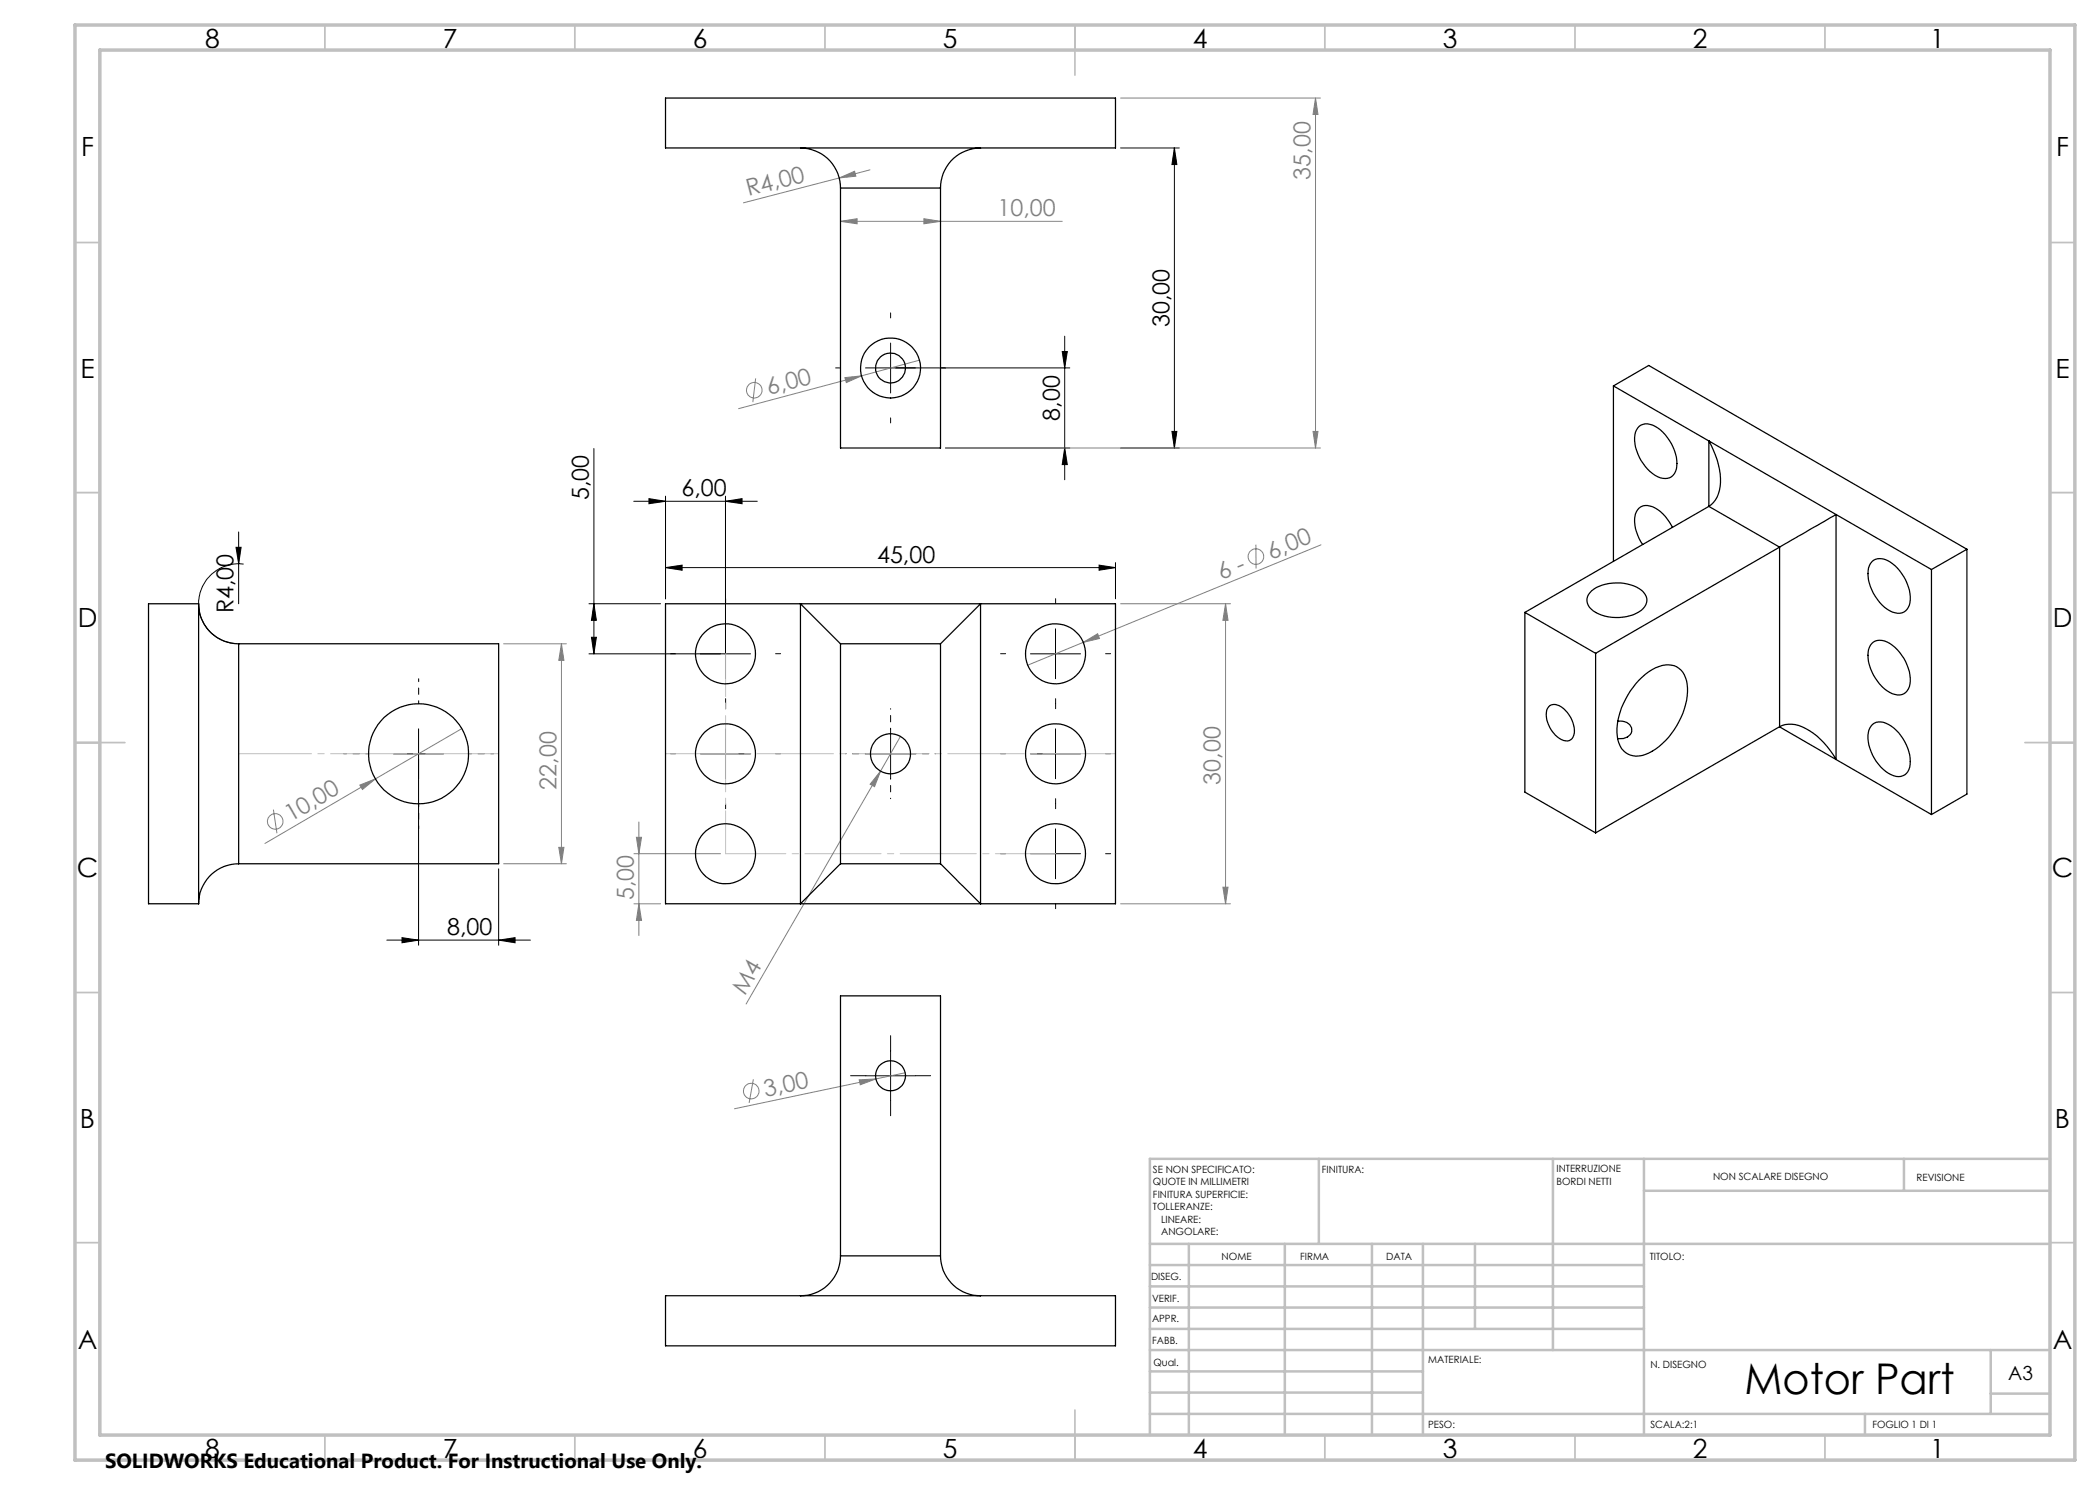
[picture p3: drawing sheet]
<svg xmlns="http://www.w3.org/2000/svg" width="420mm" height="297mm" viewBox="0 0 420 297" stroke-linecap="round" stroke-linejoin="round" font-family="sans-serif">
<g fill="none" stroke="#808080" stroke-width=".2">
<path d="M224.1 19.6h40M263.1 19.6l.5 3.3h-1zM263.1 19.6v70M167.9 35.6l3-1.3 .3 .9zM167.9 35.6l-19.2 5M174 34l-6.1 1.6M168.1 44.3l3.3-.6v1.1zM168.1 44.3h44.3M184.8 43.7l3.3 .6-3.3 .5zM151.1 75.7l-.5 4.7M169 75.5l3.3-.3-3 1.3zM172.3 75.2l-24.6 6.5"/>
<path d="M183.9 72l-11.6 3.2M189.1 89.6h75M262.6 86.3h1l-.5 3.3zM251.2 108.9v4.8M264.2 109l-58.6 24M100.7 128.8h12.6M112.3 128.8l.5 3.3h-1zM112.3 128.8v44M216.6 128.5l2.9-1.8 .4 1zM224.1 120.8h22M245.1 120.8l.5 3.3h-1zM245.1 120.8v60"/>
<path d="M72 157l3.1-1.2-2.6 2.1zM75.1 155.8l-22.1 12.9M92.4 145.7l-17.3 10.1M176.1 154.2l-1.2 3.1-.9-.5zM176.1 154.2l-26.9 46.6M180.1 147.3l-4 6.9M54.7 161.9l.7 4.7M100.7 172.8h12.6M111.8 169.5h1l-.5 3.3zM126.8 170.7h17.3M127.3 167.5h1l-.5 3.2zM127.8 164.4v22.7"/>
<path d="M244.6 177.4h1l-.5 3.4zM126.8 180.8h5.3M127.8 180.8l.5 3.3h-1zM224.1 180.8h22M150.7 215.9l-.9 4.7M171.8 216l3.4-.2-3.2 1.2zM175.2 215.8l-28.3 6M181 214.6l-5.8 1.2"/>
<circle cx="150.9" cy="78" r="1.56"/>
<circle cx="251.2" cy="111.3" r="1.56"/>
<circle cx="55" cy="164.3" r="1.55"/>
<circle cx="150.2" cy="218.2" r="1.56"/>
</g>
<g fill="none" stroke="#000" stroke-width=".2">
<path d="M224.1 29.6h11.8M234.9 29.6l.5 3.3h-1zM234.9 29.6v60M178.1 68.6v10M212.4 70.3h1.1l-.6 3.3zM212.9 67.2v28.8M214 73.6h-40.9M118.8 89.7v41.1M129.8 99.7l3.3 .6-3.3 .4zM133.1 99.2v20.6M145.1 99.2v36.5M189.1 89.6h24.9"/>
<path d="M212.9 89.6l.6 3.3h-1.1zM224.1 89.6h11.8M234.4 86.3h1l-.5 3.3zM47.2 109.5h1l-.5 3.2zM47.7 106.4v14.4M48.7 112.8a8 8 0 0 0-8.9 6.9 8 8 0 0 0 6.9 9M126.8 100.3h24.6M133.1 113.5l3.3-.5v1zM133.1 113.5h90M145.1 100.3l3.3-.6v1zM219.8 113l3.3 .5-3.3 .5zM223.1 112.5v7.3"/>
<path d="M117.8 130.8h32.3M117.8 120.8h14.3M118.3 127.5h1l-.5 3.3zM118.8 120.8l.5 3.3h-1zM206.1 130.8h10M211.1 125.8v9.9M78.7 150.8h10M83.7 145.8v43.3M140.1 150.8h10M145.1 145.8v9.9M173.1 150.8h10M178.1 145.8v9.9"/>
<path d="M206.1 150.8h10M211.1 145.8v9.9M99.7 173.8v15.3M206.1 170.7h10M211.1 165.8v10M77.4 188h28.7M80.4 187.5l3.3 .5-3.3 .6zM99.7 188l3.3-.5v1.1zM173.1 215.2h10M178.1 210.1v10.1"/>
</g>
<g fill="none" stroke="#000" stroke-width=".2" stroke-dasharray="15.2 1.3 1.3 1.3">
<path d="M168.1 73.6h-1M178.1 63.6v-1M188.1 73.6h1M178.1 83.6v1M135.1 130.7h-1M145.1 120.7v-1M155.1 130.7h1M201.1 130.7h-1M211.1 120.7v-1M221.1 130.7h1M135.1 150.7h-1M145.1 140.7v1"/>
<path d="M145.1 140.7v-1M155.1 150.7h1M201.1 150.7h-1M211.1 140.7v1M211.1 140.7v-1M221.1 150.7h1M145.1 160.7v1M201.1 170.7h-1M211.1 160.7v1M211.1 160.7v-1M221.1 170.7h1M211.1 180.7v1"/>
<path d="M173.1 215.1h-3M178.1 210.1v-3M183.1 215.1h3M178.1 220.1v3"/>
</g>
<path d="M173.1 150.7h-4M178.1 145.7v-4M178.1 155.7v4M183.1 150.7h4" fill="none" stroke="#000" stroke-width=".2" stroke-dasharray="15.2 1.3 1.3 1.3" stroke-dashoffset="15.1"/>
<path d="M73.7 150.7h-5M83.7 140.7v-5M93.7 150.7h5M83.7 160.7v5" fill="none" stroke="#000" stroke-width=".2" stroke-dasharray="15.2 1.3 1.3 1.3" stroke-dashoffset="14.6"/>
<path d="M99.7 150.7h-52M133.1 150.7h90" fill="none" stroke="#c0c0c0" stroke-width=".2" stroke-dasharray="15.2 1.3 1.3 1.3" stroke-dashoffset=".7"/>
<path d="M145.1 130.7v40" fill="none" stroke="#c0c0c0" stroke-width=".2" stroke-dasharray="15.2 1.3 1.3 1.3" stroke-dashoffset="6.7"/>
<path d="M145.1 170.7h66" fill="none" stroke="#c0c0c0" stroke-width=".2" stroke-dasharray="15.2 1.3 1.3 1.3" stroke-dashoffset="3.2"/>
<g fill="none" stroke="#c0c0c0" stroke-width=".35">
<path d="M65 5v5M115 5v5M165 5v5M215 5v10M265 5v5M315 5v5M365 5v5M15 48.5h5M410 48.5h5M15 98.5h5M410 98.5h5M15 148.5h10"/>
<path d="M405 148.5h10M15 198.5h5M410 198.5h5M15 248.5h5M410 248.5h5M65 287v5M115 287v5M165 287v5M215 282v10M265 287v5M315 287v5M365 287v5"/>
</g>
<g fill="none" stroke="#c0c0c0" stroke-width=".5">
<path d="M263.8 231.8v17M310.6 231.8v38.2M328.8 231.8v55.2M328.8 238.2h81.2M380.8 231.8v6.4M410 231.8h-180v55.2M230 248.8h180M230 257.3h98.8M230 253h98.8M237.8 248.8v38.2M257 248.8v38.2M274.4 248.8v38.2"/>
<path d="M284.6 248.8v38.2M295 248.8v17M230 265.8h98.8M230 261.5h98.8M230 278.5h54.6M230 274.3h54.6M230 270h180M398.1 270v12.8M398.1 278.7h11.9M230 282.8h180M373 282.8v4.2"/>
</g>
<path d="M15 5h400v287h-400zM20 10h390v277h-390z" fill="none" stroke="#c0c0c0" stroke-width=".7"/>
<path d="M127.3 167.5h1l-.5 3.2zM127.8 180.8l.5 3.3h-1z" fill="#808080"/>
<g fill="#000">
<path d="M234.9 29.6l.5 3.3h-1zM234.4 86.3h1l-.5 3.3zM212.4 70.3h1.1l-.6 3.3zM212.9 89.6l.6 3.3h-1.1z"/>
<path d="M133.1 113.5l3.3-.5v1zM219.8 113l3.3 .5-3.3 .5zM80.4 187.5l3.3 .5-3.3 .6zM99.7 188l3.3-.5v1.1z"/>
<path d="M145.1 100.3l3.3-.6v1zM129.8 99.7l3.3 .6-3.3 .4z"/>
<path d="M118.3 127.5h1l-.5 3.3zM118.8 120.8l.5 3.3h-1zM47.2 109.5l.5 3.2 .5-3.2z"/>
</g>
<g fill="#808080">
<path d="M171.8 216l3.4-.2-3.2 1.2z"/>
<path d="M167.9 35.6l3-1.3 .3 .9z"/>
<path d="M169 75.5l3.3-.3-3 1.3z"/>
<path d="M216.6 128.5l2.9-1.8 .4 1z"/>
<path d="M72 157l3.1-1.2-2.6 2.1z"/>
<path d="M176.1 154.2l-1.2 3.1-.9-.5z"/>
<path d="M168.1 44.3l3.3-.6v1.1zM184.8 43.7l3.3 .6-3.3 .5z"/>
<path d="M262.6 86.3h1l-.5 3.3zM263.1 19.6l.5 3.3h-1z"/>
<path d="M244.6 177.4h1l-.5 3.4zM245.1 120.8l.5 3.3h-1z"/>
<path d="M112.3 128.8l.5 3.3h-1zM111.8 169.5h1l-.5 3.3z"/>
</g>
<g fill="none" stroke="#000" stroke-width=".25">
<path d="M133.1 19.6h90v10h-90zM160.1 29.6a8 8 0 0 1 8 8M168.1 37.6v52h20v-52M168.1 37.6h20M196.1 29.6a8 8 0 0 0-8 8M322.7 77.2l63.6 36.7M322.7 77.2l7-4.1 63.7 36.8M322.7 77.2v35.1M327.8 85.3a3 3 0 0 1 3.7 .3 9.1 9.1 0 0 1 3.8 8.2 2.41 2.41 0 0 1-3.8 1.6 8.8 8.8 0 0 1-4.4-9zM341.8 88.2a15.1 15.1 0 0 1 2.1 9.9 4.9 4.9 0 0 1-2.1 3.2zM318.3 118.2a8.9 8.9 0 0 1 10-.1 2.38 2.38 0 0 1-.1 4 8.8 8.8 0 0 1-10-.3 2.3 2.3 0 0 1 .1-3.6zM334.5 105.5a7.4 7.4 0 0 0-5-4.4 2.41 2.41 0 0 0-2.6 2.7 8.8 8.8 0 0 0 1.6 5.1"/>
<path d="M341.8 101.3l-36.8 21.2M341.8 101.3l14.1 8.1M355.9 109.4l11.3-6.5v49a13.6 13.6 0 0 0-8.2-7 4.9 4.9 0 0 0-3.1 .4M355.9 109.4l-36.8 21.3M355.9 109.4v35.9M374.4 112.4a2.83 2.83 0 0 1 3.6 0 8.9 8.9 0 0 1 3.9 8.6 2.34 2.34 0 0 1-3.4 1.4 8.9 8.9 0 0 1-4.8-8.8zM386.3 113.9v49M393.4 109.9v48.9l-7.1 4.1M393.4 109.9l-7.1 4M39.7 120.8a8 8 0 0 0 8 8M39.7 120.8h-10v60h10M39.7 120.8v60"/>
<path d="M47.7 128.8h52v44h-52M47.7 128.8v44M133.1 120.8h90v60h-90zM168.1 128.8l-8-8v60l8-8M168.1 128.8v44M168.1 128.8h20M188.1 128.8l8-8v60l-8-8M188.1 128.8v44M305 122.5l14.1 8.2M305 122.5v35.9l14.1 8.2M319.1 130.7v35.9M327.8 136a7.8 7.8 0 0 1 6.5-3 3.9 3.9 0 0 1 3.1 3.9 14.8 14.8 0 0 1-5 11.9 7.5 7.5 0 0 1-5.8 2.4 4 4 0 0 1-3.1-3.9 14.8 14.8 0 0 1 4.3-11.3z"/>
<path d="M374.4 128.7a2.83 2.83 0 0 1 3.6 0 8.9 8.9 0 0 1 3.9 8.6 2.34 2.34 0 0 1-3.4 1.4 8.9 8.9 0 0 1-4.8-8.7zM309.7 141.4a2.09 2.09 0 0 1 3 .3 5.8 5.8 0 0 1 2 5.4 1.56 1.56 0 0 1-2.4 .8 5.9 5.9 0 0 1-2.9-5.9zM323.6 144.2h.4a2.06 2.06 0 0 1 2.4 2.1 2.28 2.28 0 0 1-2.9 1.4M355.9 145.3l-36.8 21.3M355.9 145.4l30.4 17.5M374.5 144.9a3 3 0 0 1 3.7 .3 9 9 0 0 1 3.8 8.2 2.42 2.42 0 0 1-3.8 1.5 8.7 8.7 0 0 1-4.4-8.9zM47.7 172.8a8 8 0 0 0-8 8M168.1 172.8h20M133.1 259.1h90v10.1h-90zM168.1 251.2a8 8 0 0 1-8 7.9M168.1 251.2v-52h20v52M168.1 251.2h20"/>
<path d="M188.1 251.2a8 8 0 0 0 8 7.9"/>
<circle cx="178.1" cy="73.6" r="6"/>
<circle cx="178.1" cy="73.6" r="3"/>
<circle cx="145.1" cy="130.8" r="6"/>
<circle cx="211.1" cy="130.8" r="6"/>
<circle cx="83.7" cy="150.8" r="10"/>
<circle cx="145.1" cy="150.8" r="6"/>
<circle cx="178.1" cy="150.8" r="4"/>
<circle cx="211.1" cy="150.8" r="6"/>
<circle cx="145.1" cy="170.8" r="6"/>
<circle cx="211.1" cy="170.8" r="6"/>
<circle cx="178.1" cy="215.2" r="2.99"/>
</g>
<text font-size="8.5" x="348.9" y="278.7">Motor Part</text>
<g font-size="5.3">
<text x="41" y="9.5">8</text>
<text x="88.5" y="9.5">7</text>
<text x="138.5" y="9.5">6</text>
<text x="188.5" y="9.5">5</text>
<text x="238.5" y="9.5">4</text>
<text x="288.5" y="9.5">3</text>
<text x="338.5" y="9.5">2</text>
<text x="386" y="9.5">1</text>
<text x="16.2" y="31.3">F</text>
<text x="411.2" y="31.3">F</text>
<text x="16.1" y="75.5">E</text>
<text x="411.1" y="75.5">E</text>
<text x="15.5" y="125.5">D</text>
<text x="410.5" y="125.5">D</text>
<text x="15.4" y="175.5">C</text>
<text x="410.4" y="175.5">C</text>
<text x="16" y="225.5">B</text>
<text x="411" y="225.5">B</text>
<text x="15.5" y="269.8">A</text>
<text x="410.5" y="269.8">A</text>
<text x="41" y="291.5">8</text>
<text x="88.5" y="291.5">7</text>
<text x="138.5" y="291.5">6</text>
<text x="188.5" y="291.5">5</text>
<text x="238.5" y="291.5">4</text>
<text x="288.5" y="291.5">3</text>
<text x="338.5" y="291.5">2</text>
<text x="386" y="291.5">1</text>
</g>
<g font-size="4.7" fill="#808080">
<text x="262.1" y="35.9" transform="rotate(-90 262.1 35.9)">35,00</text>
<text x="149.7" y="39.3" transform="rotate(-15 149.7 39.3)">R4,00</text>
<text x="199.5" y="43.2">10,00</text>
<text x="153.8" y="79" transform="rotate(-15 153.8 79)">6,00</text>
<text x="254.2" y="111.9" transform="rotate(-22 254.2 111.9)">6,00</text>
<text x="244.3" y="116" transform="rotate(-22 244.3 116)">6 -</text>
<text x="111.3" y="157.9" transform="rotate(-90 111.3 157.9)">22,00</text>
<text x="244.1" y="156.9" transform="rotate(-90 244.1 156.9)">30,00</text>
<text x="58.1" y="164.5" transform="rotate(-30 58.1 164.5)">10,00</text>
<text x="126.8" y="180.1" transform="rotate(-90 126.8 180.1)">5,00</text>
<text x="149" y="199.2" transform="rotate(-60 149 199.2)">M4</text>
<text x="153.1" y="219.3" transform="rotate(-12 153.1 219.3)">3,00</text>
</g>
<g font-size="4.7">
<text x="233.9" y="65.4" transform="rotate(-90 233.9 65.4)">30,00</text>
<text x="211.9" y="84.1" transform="rotate(-90 211.9 84.1)">8,00</text>
<text x="117.8" y="100" transform="rotate(-90 117.8 100)">5,00</text>
<text x="136.3" y="99.2">6,00</text>
<text x="175.4" y="112.5">45,00</text>
<text x="46.7" y="122.7" transform="rotate(-90 46.7 122.7)">R4,00</text>
<text x="89.5" y="187">8,00</text>
</g>
<text font-size="4.1" x="21" y="293.7">SOLIDWORKS Educational Product. For Instructional Use Only.</text>
<text font-size="3.9" x="401.6" y="276">A3</text>
<g font-size="2">
<text x="230.6" y="234.6">SE NON SPECIFICATO:</text>
<text x="230.6" y="237.1">QUOTE IN MILLIMETRI</text>
<text x="230.6" y="239.6">FINITURA SUPERFICIE:</text>
<text x="264.4" y="234.6">FINITURA:</text>
<text x="311.3" y="234.5">INTERRUZIONE</text>
<text x="311.3" y="237">BORDI NETTI</text>
<text x="342.6" y="236">NON SCALARE DISEGNO</text>
<text x="383.3" y="236.2">REVISIONE</text>
<text x="230.6" y="242.1">TOLLERANZE:</text>
<text x="232.2" y="244.6">LINEARE:</text>
<text x="232.2" y="247.1">ANGOLARE:</text>
<text x="244.3" y="252">NOME</text>
<text x="260" y="251.9">FIRMA</text>
<text x="277.2" y="251.9">DATA</text>
<text x="330" y="251.9">TITOLO:</text>
<text x="230.2" y="256.1">DISEG.</text>
<text x="230.4" y="260.3">VERIF.</text>
<text x="230.4" y="264.4">APPR.</text>
<text x="230.5" y="268.8">FABB.</text>
<text x="230.7" y="273.1">Qual.</text>
<text x="285.7" y="272.5">MATERIALE:</text>
<text x="330.1" y="273.6">N. DISEGNO</text>
<text x="285.6" y="285.5">PESO:</text>
<text x="330.1" y="285.6">SCALA:2:1</text>
<text x="374.5" y="285.6">FOGLIO 1 DI 1</text>
</g>
</svg>
